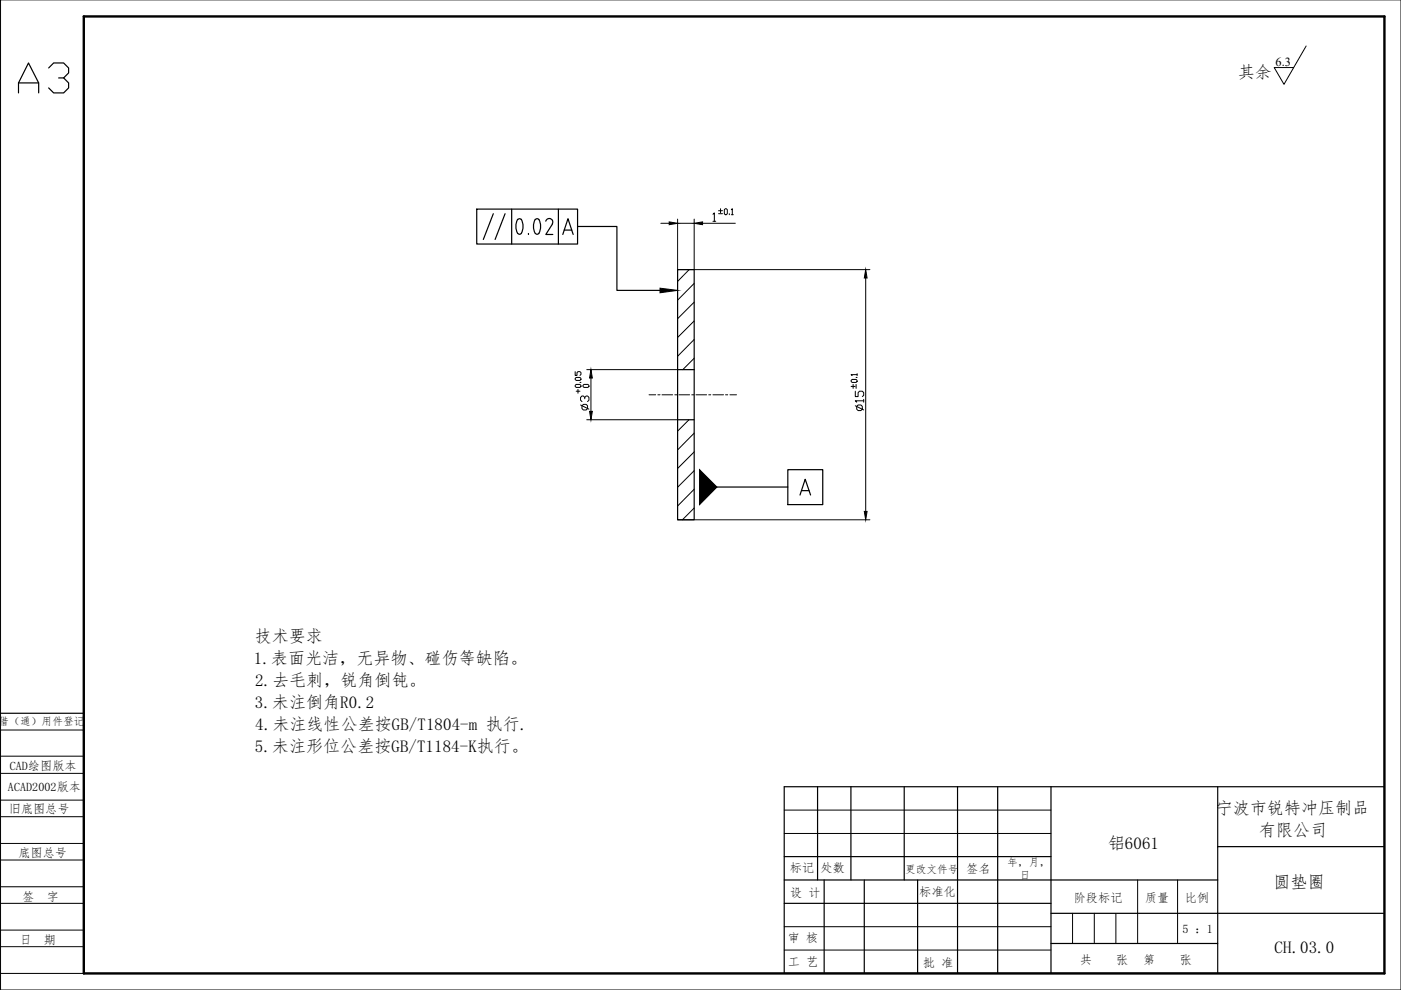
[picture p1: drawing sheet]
<svg xmlns="http://www.w3.org/2000/svg" width="297mm" height="210mm" viewBox="0 0 297 210" stroke-linecap="round" stroke-linejoin="round" font-family="sans-serif">
<g fill="none" stroke="#000" stroke-width=".21">
<path d="M.1 0h296.9v209.9h-296.9zM.1 154.8h17.7M.1 178.8h17.7M.1 173.2h17.7M.1 169.6h17.7M.1 164h17.7M.1 160.3h17.7M166.3 176.7h56.5M166.3 171.8h56.5M.1 197.2h17.7M.1 191.5h17.7M.1 188h17.7"/>
<path d="M.1 182.3h17.7M166.3 196.5h56.5M.1 206.4h17.7M.1 200.7h17.7M166.3 201.4h56.5"/>
</g>
<path d="M17.8 3.5h275.7v202.9h-275.7z" fill="none" stroke="#000" stroke-width=".51"/>
<g fill="none" stroke="#000" stroke-width=".25">
<path d="M143.7 57.2h3.5v53h-3.5zM143.7 78.4h3.5M143.7 89h3.5M.1 151.2h17.7M173.3 166.8v19.8M180.4 166.8v19.8M191.7 166.8v19.8M203 166.8v39.6M211.5 166.8v39.6M222.8 166.8v39.6M258.2 166.8v39.6M258.2 179.5h35.3"/>
<path d="M293.5 166.8h-127.2v39.6h127.2M166.3 191.5h56.5M166.3 186.6h91.9M166.3 181.6h56.5M174.7 186.6v19.8M183.2 186.6v19.8M194.5 186.6v19.8M222.8 193.6h70.7M17.8 206.4v-39.6v39.6M222.8 200h35.4"/>
</g>
<path d="M276.9 9.8l-4.7 8.1-2-3.6h4.1M227.4 193.6v6.4M232 193.6v6.4M236.6 193.6v6.4M241.2 186.6v13.4M249.7 186.6v13.4" fill="none" stroke="#000" stroke-width=".21"/>
<path d="M137.6 83.7h1.4M139.5 83.7h.4M140.4 83.7h2.2M143.1 83.7h.4M144 83.7h2.2M146.7 83.7h.4M147.6 83.7h2.2M150.3 83.7h.4M151.2 83.7h2.2M153.8 83.7h.5M154.8 83.7h1.4" fill="none" stroke="#000" stroke-width=".21"/>
<!-- layer: XkQE -->
<path d="M146.1 57.2l-2.4 2.5M147.2 60.1l-3.5 3.5M147.2 64.1l-3.5 3.5M147.2 68l-3.5 3.6M147.2 72l-3.5 3.5M147.2 76l-2.4 2.4M146.1 89l-2.4 2.4M147.2 91.8l-3.5 3.6M147.2 95.8l-3.5 3.5M147.2 99.8l-3.5 3.5M147.2 103.7l-3.5 3.6M147.2 107.7l-2.5 2.5" fill="none" stroke="#000" stroke-width=".21"/>
<g fill="none" stroke="#000" stroke-width=".21">
<path d="M140.1 47.3h1.8M143.7 46.5v10.7h40.7M143.7 47.3h3.5M147.2 46.5v10.7M149 47.3h6.9M151.2 45.4l.3-.3v1.8M151.2 46.9h.6M152.3 45.3h.9M152.3 44.7h.9M152.8 44.3v.8M153.6 44.5l.2-.2 .4 .2v.8l-.2 .2-.4-.2zM154.6 45.3v.2"/>
<path d="M155.1 44.5l.2-.2v1.2M155.1 45.5h.4M183.5 58.9v49.5M121.9 78.8v.8h.4v-.6l.2-.2h.5l.2 .2v.4l-.2 .2M124.4 78.4h19.3M181.7 79.4h-1.2l.2 .2M181.7 79.2v.4M121.9 81.7l.3-.2h.8l.2 .4-.2 .2h-.8zM121.9 80.2l.3-.2h.8l.2 .4-.2 .3h-.8zM122.2 82.9h.8M122.5 82.6v.8M123 81.1h.2"/>
<path d="M123.1 85.9l1.8 .9M123.4 86l.3-.3h.6l.3 .3v.6l-.3 .3h-.6l-.3-.3zM123.8 81.5h.9l.2 .4-.2 .2h-.9l-.2-.2zM124 84.6v-.3l-.3-.3h-.3l-.3 .3v.6l.3 .2M124 84.3l.3-.3h.3l.3 .3v.6l-.3 .2M124.4 89h19.3M125.3 80.2v7M180.5 80.7l.2-.3h.8l.2 .5-.2 .2h-.8zM180.5 81.9h.8M180.9 81.5v.9M181.3 82.9v1.2h.6v-.9l.3-.3h.6l.3 .3v.6l-.3 .3M181.3 86l1.8 .9"/>
<path d="M181.5 81.5v.9M181.5 80h.2M181.6 86.2l.3-.3h.6l.3 .3v.6l-.3 .3h-.6l-.3-.3zM183.1 85h-1.8l.3 .3M183.1 84.7v.6M143.7 110.2h40.7"/>
</g>
<path d="M141.9 47l1.8 .3-1.8 .3zM147.2 47.3l1.8-.3v.6zM183.5 57.2l.3 1.7h-.6zM125.3 78.4l.3 1.8h-.6zM125 87.2h.6l-.3 1.8zM183.2 108.4h.6l-.3 1.8z" fill="#000" stroke="#000" stroke-width=".21"/>
<!-- layer: AM_5 -->
<g fill="none" stroke="#000" stroke-width=".25">
<path d="M101.1 44.3h21.4v7.4h-21.4zM104.6 45.3l-2.1 5.5M107.1 45.3l-2.1 5.5M108.5 44.3v7.4M109.8 46.5a3.2 3.2 0 0 0 0 3M109.8 46.5a.44 .44 0 0 1 .7 0M110.5 46.5a2.9 2.9 0 0 1-.1 3.1l-.6-.1M112 49.5v.2M113.5 46.5a3.2 3.2 0 0 0 0 3M113.5 46.5a.44 .44 0 0 1 .7 0M114.2 46.5a2.9 2.9 0 0 1-.1 3.1l-.6-.1M115.7 46.9a.75 .75 0 0 1 1-.5 .75 .75 0 0 1 .4 1.1"/>
<path d="M117.1 47.5l-1.4 2.2h1.5M118.4 44.3v7.4M119.3 49.7l1.1-3.3 1.1 3.3M119.6 48.8h1.6M122.5 48h8.3v13.6h9.1M167 99.6h7.4v7.4h-7.4zM152 103.3h15M169.6 105l1.1-3.4 1.2 3.4M170 104h1.5"/>
</g>
<path d="M139.9 61.1l3.8 .5-3.8 .5zM148.3 99.6l3.7 3.7-3.7 3.7z" fill="#000" stroke="#000" stroke-width=".21"/>
<text font-size="10.6" x="3.2" y="20.8">A3</text>
<g font-size="3.6">
<text x="262.5" y="16.5">其余</text>
<text x="54" y="136.2">技术要求</text>
<text x="53.8" y="140.8">1.表面光洁，无异物、碰伤等缺陷。</text>
<text x="54.1" y="145.5">2.去毛刺，锐角倒钝。</text>
<text x="54" y="150.1">3.未注倒角R0.2</text>
<text x="54.1" y="154.7">4.未注线性公差按GB/T1804-m 执行.</text>
<text x="54" y="159.4">5.未注形位公差按GB/T1184-K执行。</text>
<text x="257.8" y="172.6">宁波市锐特冲压制品</text>
<text x="266.9" y="177.2">有限公司</text>
<text x="234.9" y="180.1">铝6061</text>
<text x="270" y="188.3">圆垫圈</text>
<text x="270.2" y="202.2">CH.03.0</text>
</g>
<g font-size="2.6">
<text x="270.5" y="14">6.3</text>
<text x="1.7" y="167.6">ACAD2002版本</text>
<text x="2.1" y="163.3">CAD绘图版本</text>
<text x="1.8" y="172.5">旧底图总号</text>
<text x="3.9" y="181.6">底图总号</text>
<text x="167.5" y="184.9">标记</text>
<text x="174" y="184.9">处数</text>
<text x="204.9" y="185.1">签名</text>
<text x="4.7" y="190.9">签</text>
<text x="9.9" y="190.9">字</text>
<text x="167.5" y="190.1">设 计</text>
<text x="194.9" y="189.9">标准化</text>
<text x="227.7" y="191.2">阶段标记</text>
<text x="242.7" y="191.3">质量</text>
<text x="251.2" y="191.3">比例</text>
<text x="250.7" y="197.9">5 ：1</text>
<text x="4.1" y="200.1">日</text>
<text x="9.3" y="200.1">期</text>
<text x="166.9" y="199.7">审 核</text>
<text x="167" y="204.8">工 艺</text>
<text x="195.7" y="205.1">批 准</text>
<text x="228.9" y="204.4">共</text>
<text x="236.7" y="204.4">张</text>
<text x="242.4" y="204.5">第</text>
<text x="250.1" y="204.5">张</text>
</g>
<g font-size="2.3">
<text x="-.3" y="153.7">借（通）用件登记</text>
<text x="191.9" y="185.1">更改文件号</text>
<text x="213.6" y="183.6">年，月，</text>
<text x="216.2" y="186.4">日</text>
</g>
</svg>
